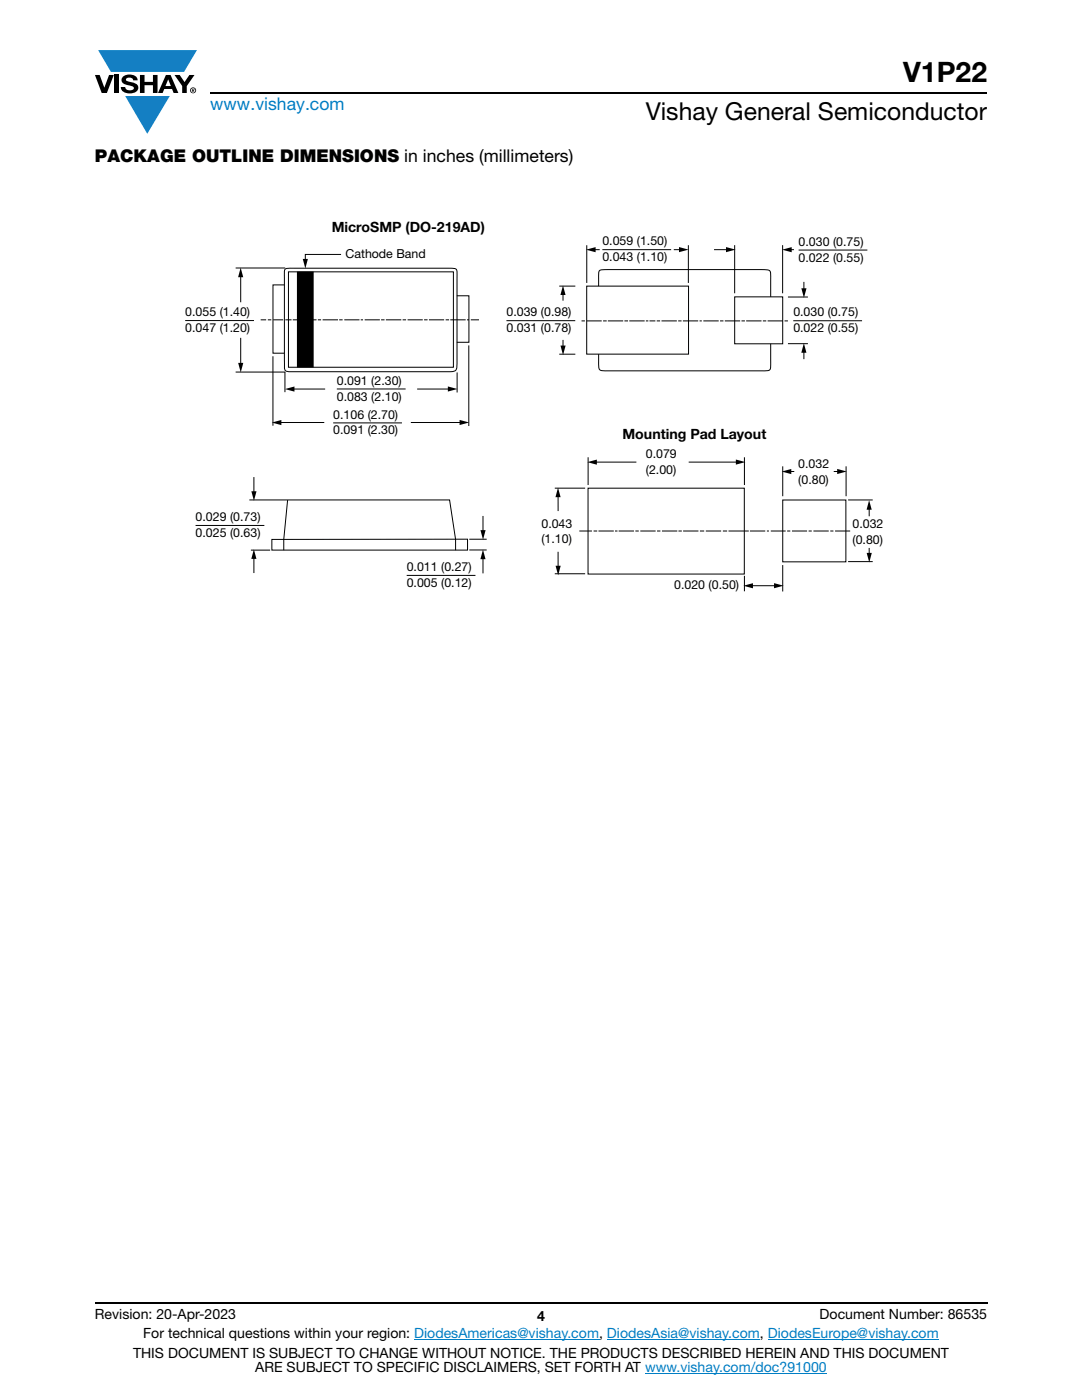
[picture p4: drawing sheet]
<svg xmlns="http://www.w3.org/2000/svg" width="216mm" height="279mm" viewBox="0 0 216 279" stroke-linecap="round" stroke-linejoin="round" font-family="sans-serif">
<g fill="#147fc3">
<path d="M19.6 10h19.7l-2.6 4.3h-1.1h-13.5z"/>
<path d="M25 19.2h8.9l-4.5 7.5z"/>
</g>
<g fill="#000">
<path d="M18.9 15h1l.9 2.5 1-2.5h.9l-1.4 3.6h-1zM22.9 15h.9v3.6h-.9zM24.6 15.3a2.1 2.1 0 0 1 2.8 .3l.1 .4h-.9a.79 .79 0 0 0-.7-.5 .79 .79 0 0 0-.8 .4l.3 .3 1 .2a1.08 1.08 0 0 1 1.2 1 1.08 1.08 0 0 1-1.1 1.2 1.73 1.73 0 0 1-2.4-1.2h.9a.96 .96 0 0 0 .8 .6 .96 .96 0 0 0 .9-.4 1.31 1.31 0 0 0-1.2-.6 1.03 1.03 0 0 1-1.1-.6 1.03 1.03 0 0 1 .2-1.1zM27.9 15h.9v1.3h1.7v-1.3h.9v3.6h-.9v-1.6h-1.7v1.6h-.9zM34.8 15h1.1l.9 1.4 1-1.4h1l-1.5 2.2v1.4h-.9v-1.4zM48 53.4l.5 1.9h-1zM60.4 51.7h1l-.5 1.9zM112.3 57l.6 1.9h-1.1zM116.9 49.8l1.9-.5v1zM135.5 49.3l1.9 .5-1.9 .5zM144.9 49.3l1.9 .5-1.9 .5zM156.1 49.8l1.9-.5v1z"/>
<path d="M159.9 57.5h1l-.5 1.9zM47.5 72.4h1l-.5 1.9zM56.8 77.6l2-.5v1.1zM59.3 54.3h3.2v18.9h-3.2zM89.4 77.1l1.9 .5-1.9 .5zM111.8 69h1.1l-.6 1.9zM160.4 68.5l.5 1.9h-1zM50.2 98h1l-.5 2zM54.2 84.3l1.9-.5v1zM91.7 83.8l1.9 .5-1.9 .5zM111.3 97.3l.6 1.9h-1.1zM117.2 92.2l1.9-.5v1z"/>
<path d="M146.8 91.7l1.9 .5-1.9 .5zM156 94.1l1.9-.5v1zM167 93.6l2 .5-2 .5zM50.7 109.6l.5 1.9h-1.1zM95.9 105.8h1l-.5 1.9zM96.4 109.7l.5 1.9h-1zM110.9 112.9h1l-.5 1.9zM148.3 116.9l1.9-.5v1zM154.4 116.4l2 .5-2 .5zM172.9 110.3h1.1l-.5 2zM173.4 99.8l.5 1.9h-1z"/>
<path d="M33.6 15.9l.5 1.3h-1.1zM33.1 15l-1.6 3.6h1l.3-.8h1.5l.3 .8h1l-1.6-3.6z"/>
<path d="M38.4 17.8h.2v.2h-.2zM38.3 17.7v.7h.1v-.3l.4 .3-.2-.3 .2-.2-.1-.2z"/>
<path d="M38.1 18a.46 .46 0 0 1 .9 0 .46 .46 0 0 1-.9 0zM37.9 18a.6 .6 0 0 0 1.2 0 .6 .6 0 0 0-1.2 0z"/>
</g>
<path d="M42 18.6h155M18.9 260h178.1" fill="none" stroke="#000" stroke-width=".36"/>
<path d="M82.6 267.3h36.9M121.1 267.3h30.5M128.7 274h36.3M153.2 267.3h34.1" fill="none" stroke="#007ec4" stroke-width=".2"/>
<g fill="none" stroke="#000" stroke-width=".2">
<path d="M47 53.5h9.9M48 55v5.3M56.7 56.9h-2.2v13.6h2.2M57 53.7l.8-.2h31.7a1.45 1.45 0 0 1 1.6 .4l.1 17.9a2.63 2.63 0 0 1-.4 2.2l-.9 .2-32.7-.1a1.26 1.26 0 0 1-.4-1.5l-.1-17.1a2.47 2.47 0 0 1 .3-1.8zM57.6 54.3h32.9v19h-32.9zM59.3 54.3h3.2v18.9h-3.2zM68.1 50.8h-7.2v1.2M91.1 59h2.5v9.3h-2.5M111.6 57.1h3.2M112.3 58.5v1.5M117.1 57.1h20.3v13.6h-20.3zM117.1 48.9v7.6"/>
<path d="M118.5 49.8h1.2M119.4 57.1v-1.3a2.1 2.1 0 0 1 .3-1.9l1.7-.1h30.5a1.95 1.95 0 0 1 1.8 .4l.1 5M120.2 49.8h13.7M134.4 49.8h1.4M137.4 48.9v7.6M142.5 49.8h2.7M146.6 48.9v9.6M146.6 59.2h9.6v9.4h-9.6zM156.2 48.9v9.6M157.2 59.3h4M157.6 49.8h.8M159.3 49.9h13.8"/>
<path d="M160.4 56.3v1.6M37 64h13.7M47 74.3h9.9M48 67.4v5.4M52 63.8h1.1M53.4 63.8h.7M54.5 71.1v13.9M54.5 63.8h2M56.9 74.2v4.1M56.9 63.8h1.3M58.4 77.6h6.5M58.4 63.8h4.8"/>
<path d="M63.4 63.8h.7M64.4 63.8h3M67.2 77.6h13.7M67.7 63.8h.7M68.7 63.8h3M72 63.8h.4M72.8 63.8h3M76 63.8h.7M77 63.8h3.1M80.3 63.8h.7M81.3 63.8h3.1M83.2 77.6h6.5"/>
<path d="M84.6 63.8h.7M85.6 63.8h3M88.9 63.8h.7M89.8 63.8h3.1M91.2 74.3v4M93.2 63.8h.4M93.5 68.9v16.1M93.9 63.8h1.7M101.1 64h13.7M111.6 70.7h3.2M112.3 67.8v1.5M116 64h.7"/>
<path d="M117.1 64h3M120.3 64h.8M121.3 64h3M124.6 64h.7M125.6 64h3M128.9 64h.5M129.6 64h1.2M131 64h.7M132 64h3.1M135.3 64h.7M136.3 64h3M139.6 64h.4"/>
<path d="M140.3 64h3.1M143.7 64h.7M144.6 64h3.1M148 64h.6M148.9 64h3M152.2 64h.7M153.2 64h3M153.8 68.6v3.4a2.25 2.25 0 0 1-.3 1.9l-.9 .1h-31.1a2.1 2.1 0 0 1-1.9-.3l-.2-3M156.5 64h.7M157.2 68.6h4M158.3 64h13.7M160.4 70.1v1.6"/>
<path d="M49.8 99.8h39.9l1.2 7.9v2.1M50.7 95.2v3.2M55.8 84.3h8.9M57.4 99.8l-.8 7.9v2.1M66.5 84.4h13.7M82 84.3h10.1M110.7 97.4h6.1M111.4 98.9v3.1M117.3 97.4h31.2v17.2h-31.2zM117.4 91.3v5.5M118.8 92.2h8.2M137.4 92.2h9.8"/>
<path d="M148.5 91.3v5.5M156.2 93.1v5.9M156.2 99.8h12.6v12.3h-12.6zM157.5 94.1h1M166.4 94.1h1M168.8 93.1v5.9M169.2 99.8h4.9M39 104.9h13.7M50.1 109.8h3.8M50.7 111.2v3.2M54.2 107.7l39.1-.1v2.2h-39.1zM81.1 114.8h13.8"/>
<path d="M93.6 107.6h3.5M93.6 109.8h3.5M96.4 103v3.1M96.4 111.2v3.2M110.7 114.5h6.1M111.4 110.1v3.2M115.6 106h2.5M118.4 106h.8M119.4 106h3.1M122.7 106h.5M123.4 106h3.1M126.8 106h.7"/>
<path d="M127.8 106h3M131.1 106h.7M132.1 106h3M135.4 106h.6M136.3 106h3.1M139.7 106h.8M140.8 106h3.1M144.2 106h.9M145.4 106h4M148.5 114.9v3.1M149.6 106h3.1M149.9 116.9h4.9"/>
<path d="M153 106h.4M153.8 106h3M156.2 112.8v5.2M157.1 106h.6M158 106h3M161.3 106h.7M162.3 106h3.1M165.7 106h.6M166.6 106h3M169.2 112.1h4.9M173.4 109.4v1.3M173.4 101.4v1.6"/>
</g>
<text font-size="5.6" x="180.2" y="16.4">V1P22</text>
<text font-size="4.9" x="128.8" y="24">Vishay General Semiconductor</text>
<text font-size="3.5" fill="#007ec4" x="42" y="21.9">www.vishay.com</text>
<text font-size="3.5" x="18.9" y="32.3">PACKAGE OUTLINE DIMENSIONS in inches (millimeters)</text>
<g font-size="2.8">
<text x="66.2" y="46.3">MicroSMP (DO-219AD)</text>
<text x="124.2" y="87.6">Mounting Pad Layout</text>
<text x="18.9" y="263.3">Revision: 20-Apr-2023</text>
<text x="107.2" y="263.6">4</text>
<text x="163.6" y="263.3">Document Number: 86535</text>
<text x="28.6" y="267.1">For technical questions within your region: DiodesAmericas@vishay.com, DiodesAsia@vishay.com, DiodesEurope@vishay.com</text>
<text x="26.5" y="271">THIS DOCUMENT IS SUBJECT TO CHANGE WITHOUT NOTICE. THE PRODUCTS DESCRIBED HEREIN AND THIS DOCUMENT</text>
<text x="50.9" y="273.8">ARE SUBJECT TO SPECIFIC DISCLAIMERS, SET FORTH AT www.vishay.com/doc?91000</text>
</g>
<g font-size="2.5">
<text x="68.9" y="51.5">Cathode Band</text>
<text x="120.2" y="49">0.059 (1.50)</text>
<text x="120.2" y="52.1">0.043 (1.10)</text>
<text x="159.4" y="49">0.030 (0.75)</text>
<text x="159.4" y="52.2">0.022 (0.55)</text>
<text x="37" y="63.1">0.055 (1.40)</text>
<text x="101.1" y="63.1">0.039 (0.98)</text>
<text x="158.3" y="63.2">0.030 (0.75)</text>
<text x="37" y="66.3">0.047 (1.20)</text>
<text x="101.1" y="66.3">0.031 (0.78)</text>
<text x="158.3" y="66.3">0.022 (0.55)</text>
<text x="67.2" y="76.8">0.091 (2.30)</text>
<text x="66.5" y="83.5">0.106 (2.70)</text>
<text x="67.2" y="79.9">0.083 (2.10)</text>
<text x="66.5" y="86.7">0.091 (2.30)</text>
<text x="128.9" y="91.4">0.079</text>
<text x="128.9" y="94.6">(2.00)</text>
<text x="159.3" y="93.3">0.032</text>
<text x="159.3" y="96.5">(0.80)</text>
<text x="39" y="104">0.029 (0.73)</text>
<text x="39" y="107.2">0.025 (0.63)</text>
<text x="108" y="105.3">0.043</text>
<text x="170.1" y="105.4">0.032</text>
<text x="81.2" y="114">0.011 (0.27)</text>
<text x="108" y="108.5">(1.10)</text>
<text x="170.1" y="108.6">(0.80)</text>
<text x="81.2" y="117.2">0.005 (0.12)</text>
<text x="134.5" y="117.6">0.020 (0.50)</text>
</g>
</svg>
